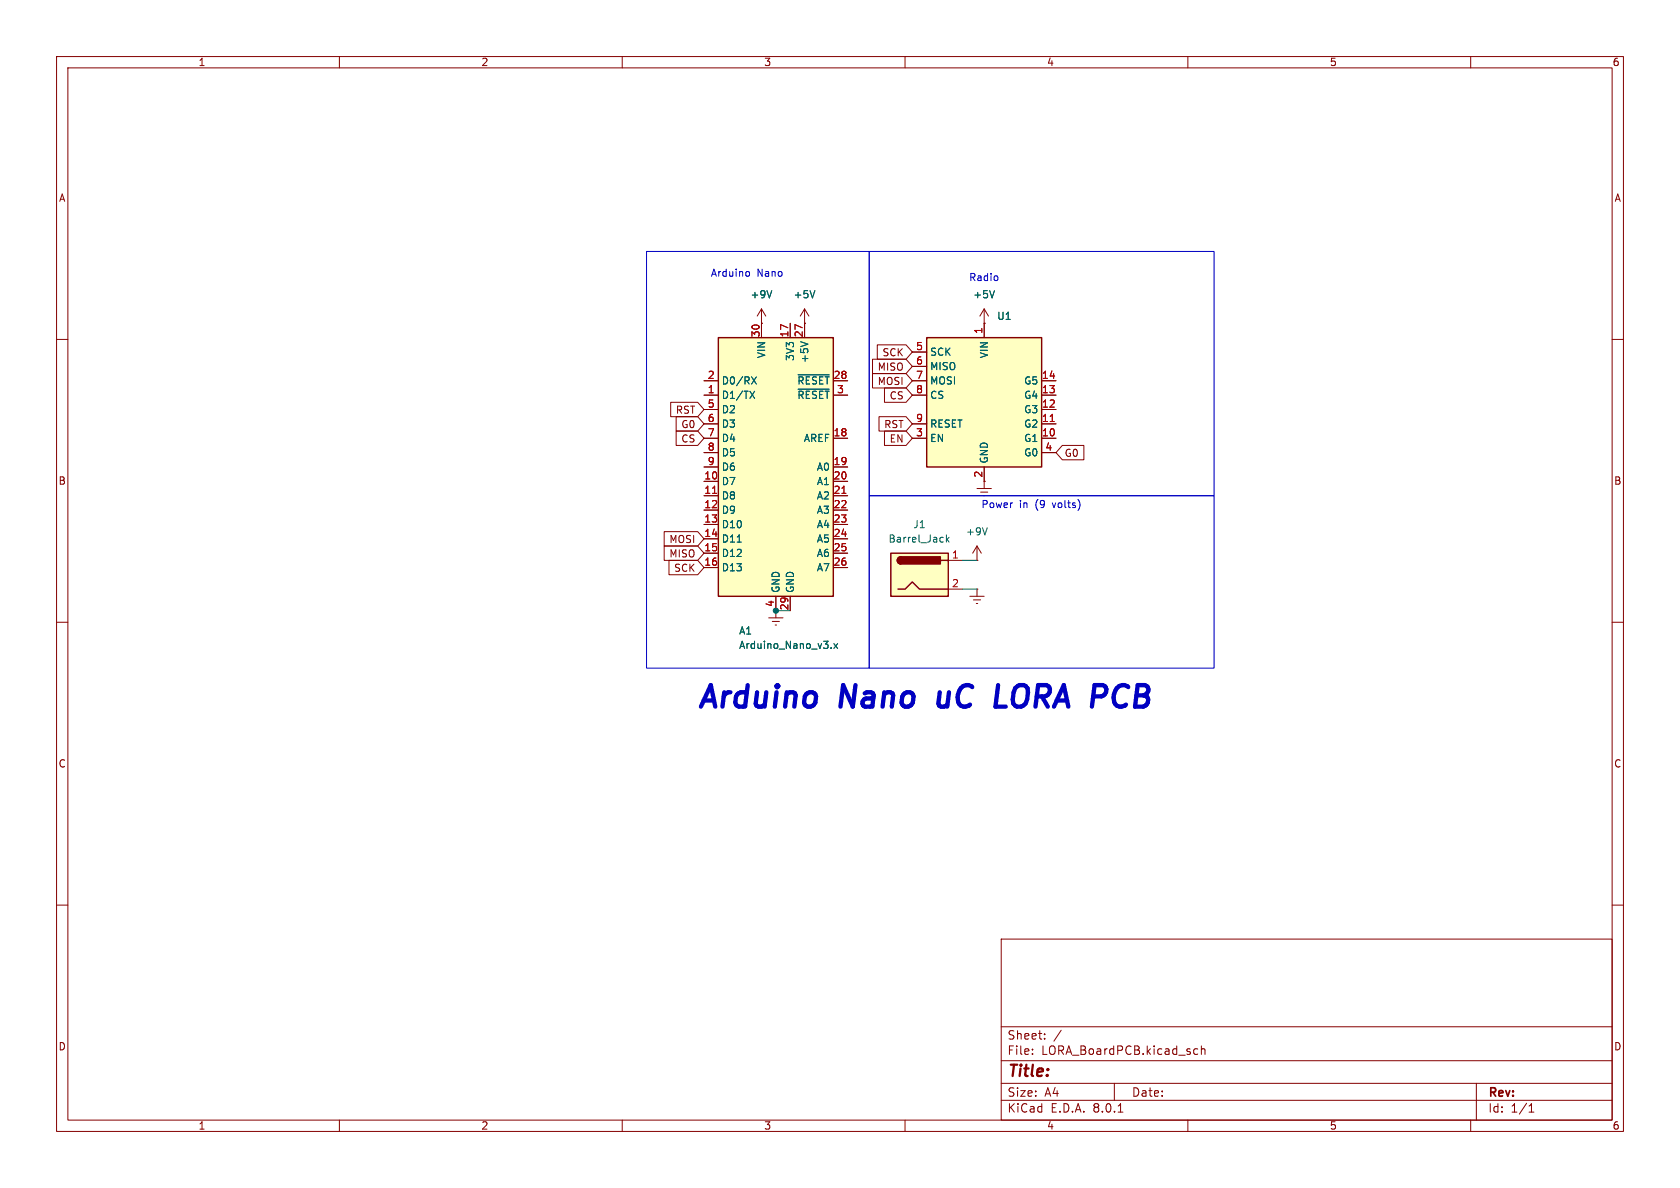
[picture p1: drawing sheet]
<svg xmlns="http://www.w3.org/2000/svg" width="297mm" height="210mm" viewBox="0 0 297 210" stroke-linecap="round" stroke-linejoin="round" font-family="sans-serif">
<g fill="none" stroke="#840000" stroke-width=".18">
<path d="M10 10h277v190h-277zM12 12h273v186h-273zM60 10v2M110 10v2M160 10v2M210 10v2M260 10v2M10 60h2M134.6 57.2h.1M134.6 54.6l-.7 1.3M134.6 54.6v2.6M134.6 54.6l.8 1.3"/>
<path d="M285 60h2M10 110h2M285 110h2M10 160h2M285 160h2M177 166h108v32h-108zM60 198v2M110 198v2M160 198v2M177 194.5h108M177 191.5h108M177 187.5h108"/>
<path d="M177 181.5h108M182.5 186.3v.1M182.5 185.5v.1M184.7 183.6v.1M184.7 182.8v.1M187.6 182.1l-1.3 2M197 191.5v3M197.7 196.6h.8M210 198v2M211.2 186.3h.5M211.2 185.5h.5M212.4 185.5l.2-.1 .4 .1v.9"/>
<path d="M212.4 184.9v1.5M260 198v2M261 191.5v6.5M270.3 196.6h.9M270.3 195.5l.4-.4v1.5"/>
</g>
<path d="M136.4 51.4l-.4 1.2" fill="none" stroke="#006464" stroke-width=".18"/>
<path d="M127 59.7h20.3v45.7h-20.3z" fill="#ffffc2"/>
<path d="M127 59.7h20.3v45.7h-20.3z" fill="none" stroke="#840000" stroke-width=".25"/>
<g fill="none" stroke="#840000" stroke-width=".18">
<path d="M134.6 57.2v2.5M139.7 57.2v2.5M142.2 57.2v2.5M124.5 69.9h2.5M124.5 77.5h2.5M124.5 67.3h2.5M124.5 72.4h2.5M124.5 74.9h2.5M147.3 69.9h2.6M147.3 77.5h2.6M147.3 67.3h2.6M124.5 85.1h2.5"/>
<path d="M124.5 87.6h2.5M124.5 90.2h2.5M124.5 92.7h2.5M124.5 95.3h2.5M124.5 97.8h2.5M124.5 82.6h2.5M124.5 80h2.5M147.3 85.1h2.6M147.3 87.6h2.6M147.3 90.2h2.6M147.3 92.7h2.6M147.3 95.3h2.6"/>
<path d="M147.3 97.8h2.6M147.3 82.6h2.6M124.5 100.3h2.5M135.9 109.2h2.5M136.5 109.9h1.3M137 110.5h.3M137.2 105.4v3.8M139.7 105.4v2.6M147.3 100.3h2.6"/>
</g>
<path d="M132.6 69.2l.8 1.2M132.9 66.6l.8 1.3M133.4 69.2l-.8 1.2M133.7 66.6l-.8 1.3M141.1 66.3h5.5M141.1 68.8h5.5M141.5 60.4l1.3 .4M130.3 95.8h.8M146.9 114.5v.1M147.4 113.8l.7 .8M148.1 113.8l-.7 .8" fill="none" stroke="#006464" stroke-width=".18"/>
<path d="M126 87.2h.7M148.8 87.2h.8" fill="none" stroke="#a90000" stroke-width=".18"/>
<path d="M163.8 59.7h20.3v22.9h-20.3z" fill="#ffffc2"/>
<path d="M163.8 59.7h20.3v22.9h-20.3z" fill="none" stroke="#840000" stroke-width=".25"/>
<g fill="none" stroke="#840000" stroke-width=".18">
<path d="M174 57.2h.1M174 54.6v5.1M174 54.6l-.8 1.3M174 54.6l.8 1.3M161.3 77.5h2.5M161.3 74.9h2.5M161.3 69.9h2.5M161.3 67.3h2.5M161.3 62.2h2.5M161.3 64.8h2.5M184.1 77.5h2.6M184.1 74.9h2.6"/>
<path d="M184.1 72.4h2.6M184.1 69.9h2.6M184.1 67.3h2.6M172.7 99.1h.1M172.7 96.5v2.6M172.7 96.5l-.7 1.3M172.7 96.5l.8 1.3M174 82.6v2.5M184.1 80h2.6M171.4 105.4h2.6M172.1 106h1.3M172.6 106.7h.2"/>
<path d="M172.7 104.1h.1M172.7 104.1v1.3"/>
</g>
<path d="M185.7 74.5h.7" fill="none" stroke="#a90000" stroke-width=".18"/>
<path d="M175.8 51.4l-.4 1.2M174.5 93.3l-.4 1.3" fill="none" stroke="#006464" stroke-width=".18"/>
<path d="M157.5 97.8h10.1v7.6h-10.1z" fill="#ffffc2"/>
<path d="M157.5 97.8h10.1v7.6h-10.1zM159.3 98.4a.64 .64 0 0 0-.7 .7 .64 .64 0 0 0 .7 .6M166.4 99.1h1.2M158.7 104.1h1.3l1.3-1.2 1.3 1.2h5" fill="none" stroke="#840000" stroke-width=".25"/>
<g fill="#840000" stroke="#840000" stroke-width=".25">
<path d="M158.8 98.6l.5-.2v1.3a.63 .63 0 0 1-.6-.4 .63 .63 0 0 1 .1-.7z"/>
<path d="M159.3 98.4h6.9v1.3h-6.9z"/>
</g>
<g fill="none" stroke="#840000" stroke-width=".18">
<path d="M134.6 57.2h.1M134.6 57.2v2.5M139.7 57.2v2.5M142.2 57.2h.1M142.2 54.6l-.7 1.3M142.2 54.6v5.1M142.2 54.6l.8 1.3M174 57.2h.1M174 57.2v2.5M118.6 71.1h4.7l1.2 1.3-1.2 1.3h-4.7zM119.5 76.2h3.8l1.2 1.3-1.2 1.2h-3.8zM119.5 73.7h3.8l1.2 1.2-1.2 1.3h-3.8z"/>
<path d="M124.5 77.5h2.5M124.5 74.9h2.5M124.5 72.4h2.5M124.5 69.9h2.5M124.5 67.3h2.5M147.3 77.5h2.6M147.3 69.9h2.6M147.3 67.3h2.6M154.2 66h6l1.1 1.3-1.1 1.3h-6zM154.2 63.5h6l1.1 1.3-1.1 1.2h-6zM155.1 61h5.1l1.1 1.2-1.1 1.3h-5.1zM155.4 73.7h4.8l1.1 1.2-1.1 1.3h-4.8z"/>
<path d="M156.4 76.2h3.8l1.1 1.3-1.1 1.2h-3.8zM156.4 68.6h3.8l1.1 1.3-1.1 1.2h-3.8zM161.3 77.5h2.5M161.3 74.9h2.5M161.3 69.9h2.5M161.3 67.3h2.5M161.3 62.2h2.5M161.3 64.8h2.5M184.1 77.5h2.6M184.1 74.9h2.6M184.1 72.4h2.6M184.1 69.9h2.6"/>
<path d="M184.1 67.3h2.6M187.8 78.7h3.8v2.6h-3.8l-1.1-1.3zM117.4 96.5h5.9l1.2 1.3-1.2 1.3h-5.9zM117.4 94h5.9l1.2 1.3-1.2 1.2h-5.9zM118.3 99.1h5l1.2 1.2-1.2 1.3h-5zM124.5 87.6h2.5M124.5 80h2.5M124.5 85.1h2.5M124.5 90.2h2.5M124.5 92.7h2.5M124.5 95.3h2.5M124.5 97.8h2.5"/>
<path d="M124.5 82.6h2.5M147.3 87.6h2.6M147.3 85.1h2.6M147.3 90.2h2.6M147.3 92.7h2.6M147.3 95.3h2.6M147.3 97.8h2.6M147.3 82.6h2.6M167.6 99.1h2.6M172.7 86.4h2.6M173.4 87h1.2M173.9 87.6h.2"/>
<path d="M174 82.6v3.8M184.1 80h2.6M124.5 100.3h2.5M137.2 105.4v2.6M139.7 105.4v2.6M147.3 100.3h2.6M167.6 104.1h2.6"/>
</g>
<g fill="none" stroke="#006464" stroke-width=".18">
<path d="M136.4 51.4l-.4 1.2M144.1 51.4l-.5 1.2M175.8 51.4l-.4 1.2M132.6 69.2l.8 1.2M132.9 66.6l.8 1.3M133.4 69.2l-.8 1.2M133.7 66.6l-.8 1.3M141.1 66.3h5.5M141.1 68.8h5.5M141.5 60.4l1.3 .4M130.3 95.8h.8M167.3 94.6v1.2"/>
<path d="M167.4 95.3l.4 .5M167.8 95l-.5 .5M146.9 114.5v.1M147.4 113.8l.7 .8M148.1 113.8l-.7 .8"/>
</g>
<path d="M114.3 44.5h39.4v73.6h-39.4zM132.1 48l.3 .1 .1 .1-.1 .5-.3 .1M153.7 44.5h60.9v43.1h-60.9zM176.3 48.9v.6M153.7 87.6h60.9v30.5h-60.9z" fill="none" stroke="#0000c2" stroke-width=".18"/>
<path d="M176 124.9h1.8" fill="none" stroke="#0000c2" stroke-width=".76"/>
<path d="M170.2 99.1h2.5M137.2 108h2.5M170.2 104.1h2.5" fill="none" stroke="#009600" stroke-width=".18"/>
<path d="M185.7 74.5h.7M126 87.2h.7M148.8 87.2h.8" fill="none" stroke="#a90000" stroke-width=".18"/>
<circle cx="137.2" cy="108" r=".46" fill="#009600" stroke="#009600" stroke-width=".18"/>
<g font-size="5.3" fill="#0000c2">
<text x="122.8" y="126.2">Arduino</text>
<text x="148.5" y="126.2">Nano</text>
<text x="167.2" y="126.2">uC</text>
<text x="178.9" y="126.2">LORA PCB</text>
</g>
<text font-size="2.8" fill="#840000" x="178" y="190.9">Title:</text>
<g font-size="2.1" fill="#840000">
<text x="178" y="184">Sheet:</text>
<text x="178" y="186.7">File:</text>
<text x="184.1" y="186.7">LORA_BoardPCB.kicad_sch</text>
<text x="178" y="196.9">KiCad</text>
<text x="178" y="194.1">Size:</text>
<text x="184.7" y="194.1">A4</text>
<text x="185.7" y="196.9">E.D.A.</text>
<text x="193.3" y="196.9">8.0.1</text>
<text x="200" y="194.1">Date:</text>
<text x="263" y="194.3">Rev:</text>
<text x="263" y="196.9">Id:</text>
<text x="267.1" y="196.9">1/1</text>
</g>
<g font-size="1.8" fill="#840000">
<text x="35" y="11.9">1</text>
<text x="85" y="11.9">2</text>
<text x="135" y="11.9">3</text>
<text x="185" y="11.9">4</text>
<text x="235" y="11.9">5</text>
<text x="285" y="11.9">6</text>
<text x="10.3" y="35.9">A</text>
<text x="285.3" y="35.9">A</text>
<text x="155.1" y="65.7">MISO</text>
<text x="155.9" y="63.2">SCK</text>
<text x="155.1" y="68.3">MOSI</text>
<text x="157.2" y="70.8">CS</text>
<text x="119.4" y="73.3">RST</text>
<text x="120.3" y="75.9">G0</text>
<text x="156.2" y="75.9">RST</text>
<text x="120.3" y="78.4">CS</text>
<text x="157.2" y="78.4">EN</text>
<text x="188.1" y="81">G0</text>
<text x="10.3" y="85.9">B</text>
<text x="285.3" y="85.9">B</text>
<text x="118.2" y="98.7">MISO</text>
<text x="118.2" y="96.2">MOSI</text>
<text x="119.1" y="101.3">SCK</text>
<text x="10.3" y="135.9">C</text>
<text x="285.3" y="135.9">C</text>
<text x="10.3" y="185.9">D</text>
<text x="285.3" y="185.9">D</text>
<text x="35" y="199.9">1</text>
<text x="85" y="199.9">2</text>
<text x="135" y="199.9">3</text>
<text x="185" y="199.9">4</text>
<text x="235" y="199.9">5</text>
<text x="285" y="199.9">6</text>
</g>
<g font-size="1.8" fill="#0000c2">
<text x="125.6" y="49.1">Arduino</text>
<text x="133.8" y="49.1">Nano</text>
<text x="171.2" y="49.9">Radio</text>
<text x="173.4" y="90">Power</text>
<text x="180.2" y="90">in</text>
<text x="183.1" y="90">(9</text>
<text x="186.4" y="90">volts)</text>
</g>
<g font-size="1.8" fill="#006464">
<text x="132.6" y="52.9">+9V</text>
<text x="140.2" y="52.9">+5V</text>
<text x="172" y="52.9">+5V</text>
<text x="176.2" y="56.7">U1</text>
<text x="135.5" y="63.4" transform="rotate(-90 135.5 63.4)">VIN</text>
<text x="140.6" y="63.9" transform="rotate(-90 140.6 63.9)">3V3</text>
<text x="143.1" y="64.3" transform="rotate(-90 143.1 64.3)">+5V</text>
<text x="164.3" y="63.1">SCK</text>
<text x="164.3" y="65.6">MISO</text>
<text x="174.9" y="63.4" transform="rotate(-90 174.9 63.4)">VIN</text>
<text x="127.5" y="70.7">D1/TX</text>
<text x="127.5" y="68.2">D0/RX</text>
<text x="140.9" y="68.2">~{RESET}</text>
<text x="140.9" y="70.7">~{RESET}</text>
<text x="164.3" y="68.2">MOSI</text>
<text x="164.3" y="70.7">CS</text>
<text x="181" y="70.7">G4</text>
<text x="181" y="68.2">G5</text>
<text x="127.5" y="73.3">D2</text>
<text x="127.5" y="75.8">D3</text>
<text x="164.3" y="75.8">RESET</text>
<text x="181" y="75.8">G2</text>
<text x="181" y="73.3">G3</text>
<text x="127.5" y="78.3">D4</text>
<text x="127.5" y="80.9">D5</text>
<text x="127.5" y="83.4">D6</text>
<text x="142" y="78.3">AREF</text>
<text x="144.3" y="83.4">A0</text>
<text x="164.3" y="78.3">EN</text>
<text x="174.9" y="82" transform="rotate(-90 174.9 82)">GND</text>
<text x="181" y="78.3">G1</text>
<text x="181" y="80.9">G0</text>
<text x="127.5" y="86">D7</text>
<text x="127.5" y="88.5">D8</text>
<text x="144.3" y="86">A1</text>
<text x="144.3" y="88.5">A2</text>
<text x="127.5" y="91">D9</text>
<text x="127.5" y="93.6">D10</text>
<text x="144.3" y="91">A3</text>
<text x="144.3" y="93.6">A4</text>
<text x="161.4" y="93.6">J1</text>
<text x="170.7" y="94.8">+9V</text>
<text x="127.5" y="96.1">D11</text>
<text x="127.5" y="98.7">D12</text>
<text x="127.5" y="101.2">D13</text>
<text x="144.3" y="96.1">A5</text>
<text x="144.3" y="98.7">A6</text>
<text x="144.3" y="101.2">A7</text>
<text x="157" y="96.1">Barrel_Jack</text>
<text x="138" y="104.9" transform="rotate(-90 138 104.9)">GND</text>
<text x="140.6" y="104.9" transform="rotate(-90 140.6 104.9)">GND</text>
<text x="130.6" y="112.4">A1</text>
<text x="130.6" y="114.9">Arduino_Nano_v3.x</text>
</g>
<g font-size="1.8" fill="#a90000">
<text x="134.4" y="59.7" transform="rotate(-90 134.4 59.7)">30</text>
<text x="139.4" y="59.7" transform="rotate(-90 139.4 59.7)">17</text>
<text x="142" y="59.7" transform="rotate(-90 142 59.7)">27</text>
<text x="173.7" y="59.1" transform="rotate(-90 173.7 59.1)">1</text>
<text x="161.9" y="62">5</text>
<text x="161.9" y="64.5">6</text>
<text x="125" y="69.6">1</text>
<text x="125" y="67.1">2</text>
<text x="147.3" y="67.1">28</text>
<text x="147.9" y="69.6">3</text>
<text x="161.9" y="67.1">7</text>
<text x="161.9" y="69.6">8</text>
<text x="184.1" y="69.6">13</text>
<text x="184.1" y="67.1">14</text>
<text x="125" y="72.1">5</text>
<text x="125" y="74.7">6</text>
<text x="125" y="77.2">7</text>
<text x="147.3" y="77.2">18</text>
<text x="161.9" y="77.2">3</text>
<text x="161.9" y="74.7">9</text>
<text x="184.1" y="77.2">10</text>
<text x="184.1" y="74.7">11</text>
<text x="184.1" y="72.1">12</text>
<text x="125" y="79.8">8</text>
<text x="125" y="82.3">9</text>
<text x="147.3" y="82.3">19</text>
<text x="184.7" y="79.8">4</text>
<text x="124.4" y="84.8">10</text>
<text x="124.4" y="87.4">11</text>
<text x="124.4" y="89.9">12</text>
<text x="147.3" y="84.8">20</text>
<text x="147.3" y="87.4">21</text>
<text x="147.3" y="89.9">22</text>
<text x="173.7" y="84.5" transform="rotate(-90 173.7 84.5)">2</text>
<text x="124.4" y="92.5">13</text>
<text x="124.4" y="95">14</text>
<text x="147.3" y="92.5">23</text>
<text x="147.3" y="95">24</text>
<text x="124.4" y="97.5">15</text>
<text x="124.4" y="100.1">16</text>
<text x="147.3" y="97.5">25</text>
<text x="147.3" y="100.1">26</text>
<text x="168.2" y="98.8">1</text>
<text x="136.9" y="107.4" transform="rotate(-90 136.9 107.4)">4</text>
<text x="139.4" y="108" transform="rotate(-90 139.4 108)">29</text>
<text x="168.2" y="103.9">2</text>
</g>
</svg>
